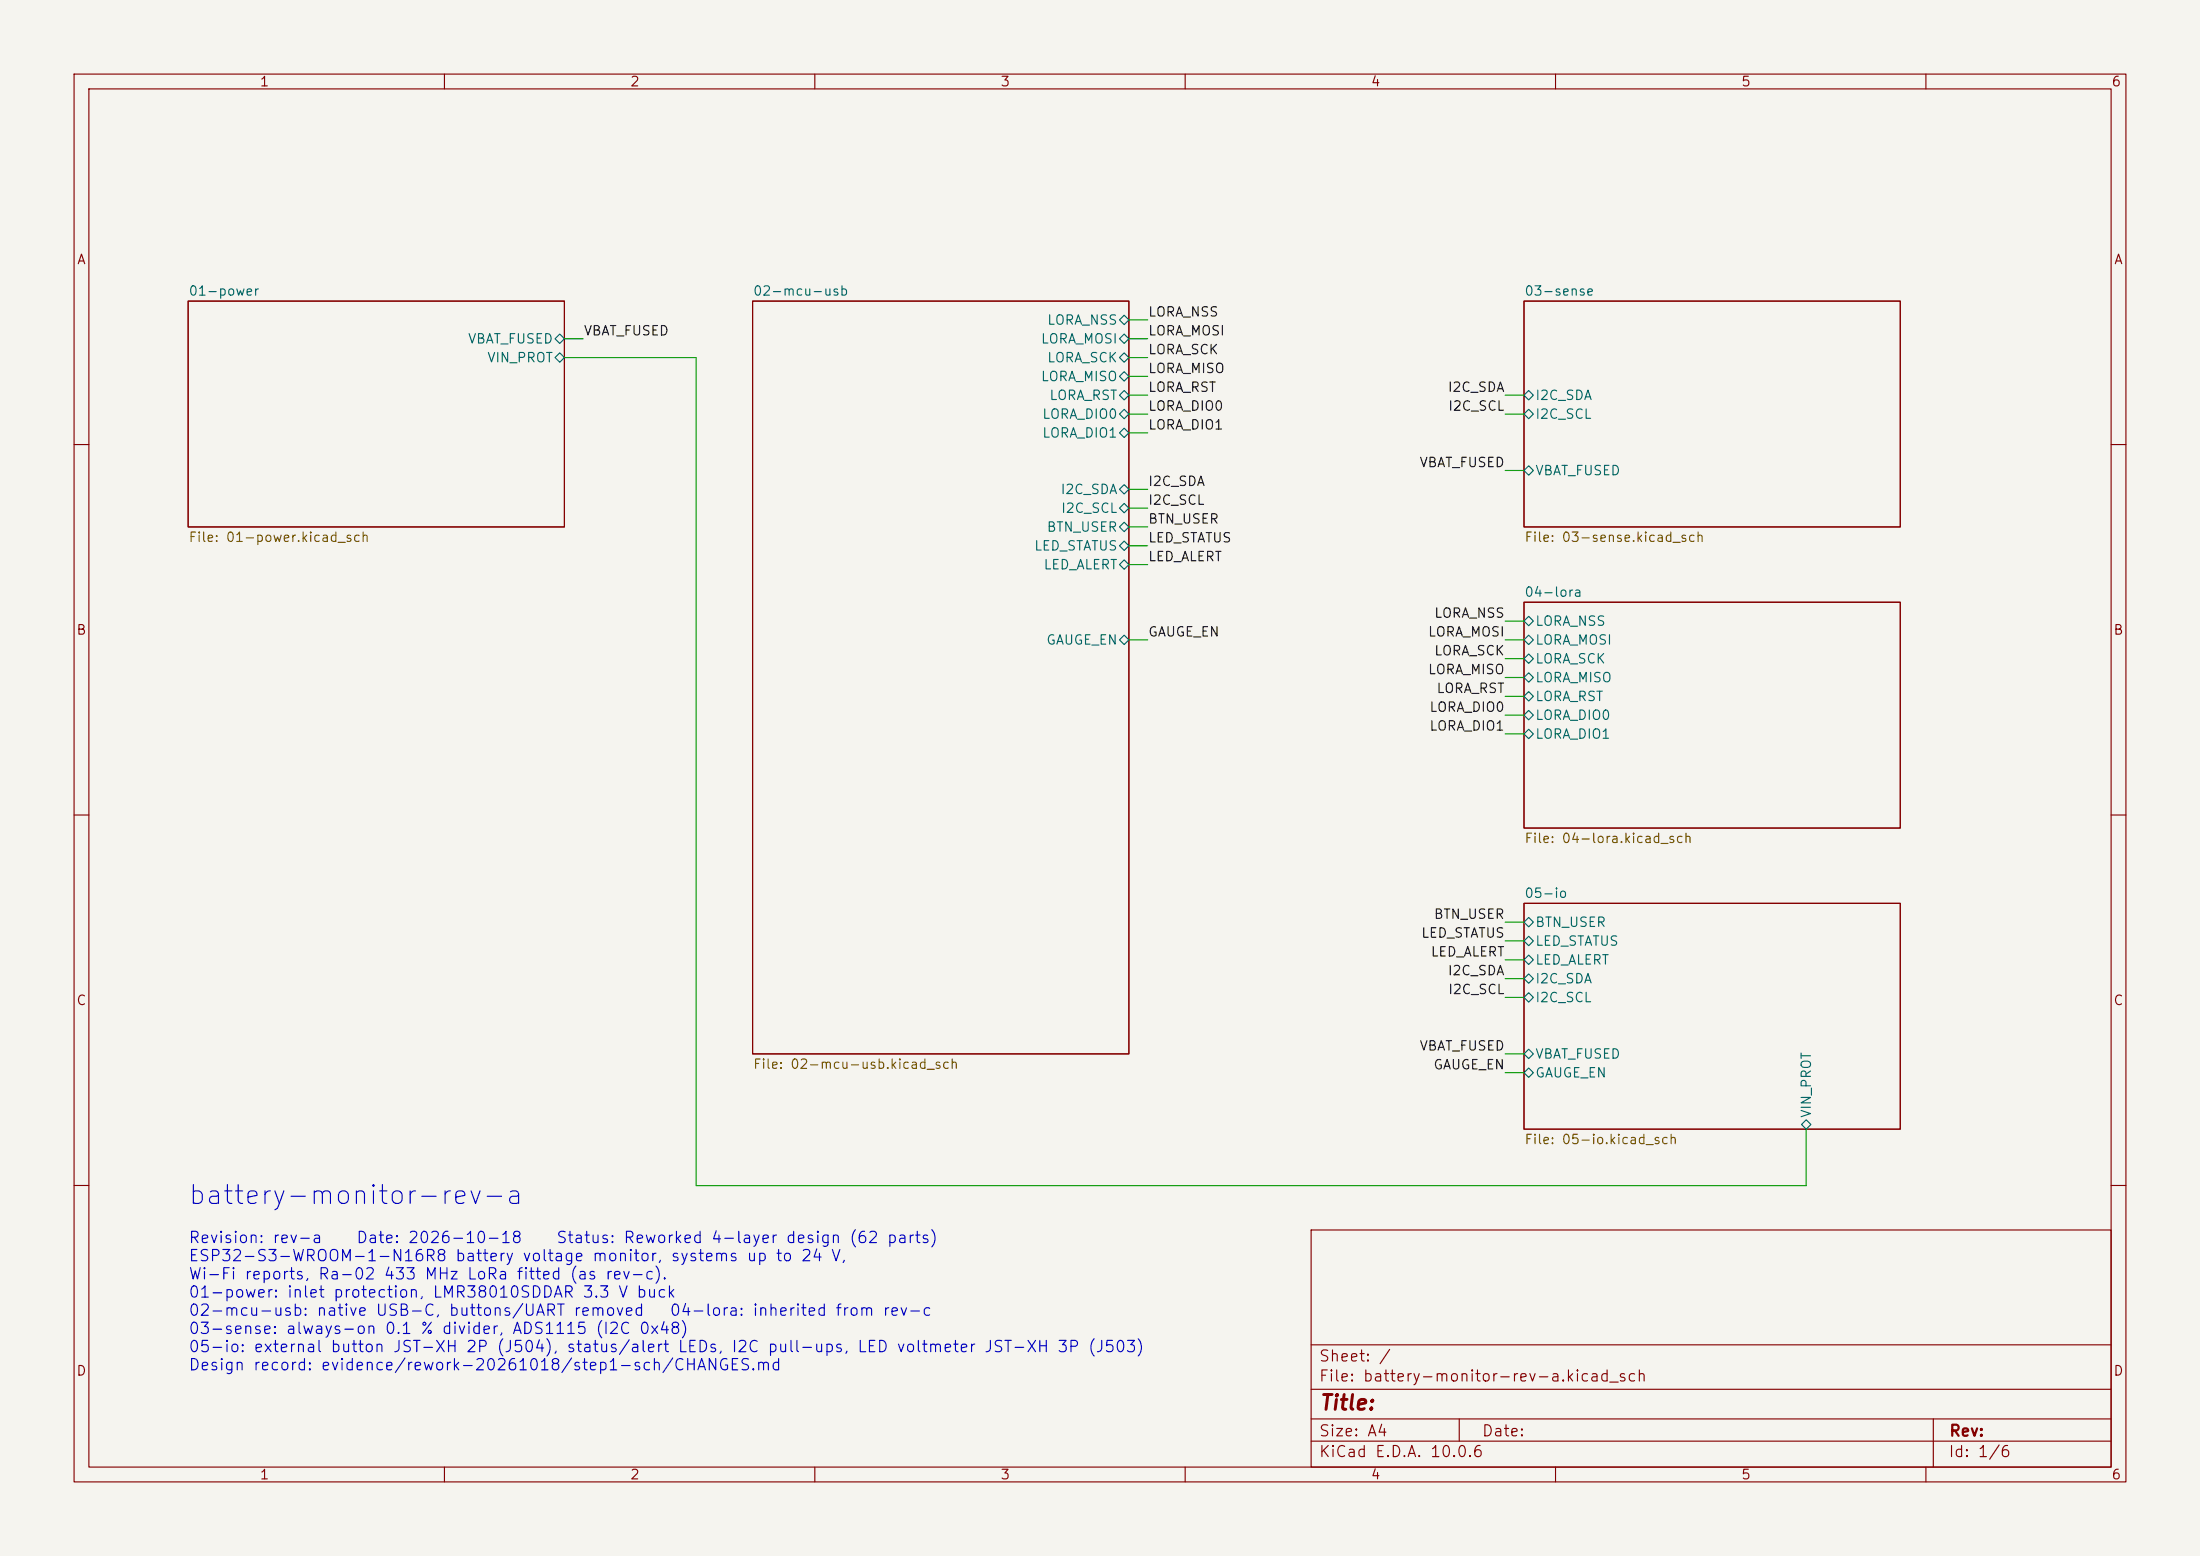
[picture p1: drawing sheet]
<svg xmlns="http://www.w3.org/2000/svg" width="297mm" height="210mm" viewBox="0 0 297 210" stroke-linecap="round" stroke-linejoin="round" font-family="sans-serif">
<path d="M0 0h297v210h-297z" fill="#f5f4ef" stroke="#f5f4ef" stroke-width=".14"/>
<g fill="none" stroke="#840000" stroke-width=".15">
<path d="M10 10h277v190h-277zM12 12h273v186h-273zM60 10v2M110 10v2M160 10v2M210 10v2M260 10v2M25.4 40.6h50.8v30.5h-50.8zM101.6 40.6h50.8v101.6h-50.8zM205.7 40.6h50.8v30.5h-50.8zM10 60h2M285 60h2"/>
<path d="M205.7 81.3h50.8v30.5h-50.8zM10 110h2M285 110h2M205.7 121.9h50.8v30.5h-50.8zM10 160h2M177 166h108v32h-108zM285 160h2M60 198v2M110 198v2M160 198v2M177 194.5h108M177 191.5h108"/>
<path d="M177 187.5h108M177 181.5h108M197 191.5v3M210 198v2M260 198v2M261 191.5v6.5"/>
</g>
<g fill="none" stroke="#006464" stroke-width=".15">
<path d="M74.9 45.7l.7-.6 .6 .6-.6 .7zM74.9 48.3l.7-.7 .6 .7-.6 .6zM151.1 45.7l.7-.6 .6 .6-.6 .7zM151.1 48.3l.7-.7 .6 .7-.6 .6zM151.1 50.8l.7-.6 .6 .6-.6 .6zM151.1 53.3l.7-.6 .6 .6-.6 .7zM151.1 55.9l.7-.7 .6 .7-.6 .6zM151.1 58.4l.7-.6 .6 .6-.6 .7zM151.8 42.5l.6 .7-.6 .6-.7-.6zM205.7 53.3l.7-.6 .6 .6-.6 .7zM205.7 55.9l.7-.7 .6 .7-.6 .6zM151.1 66l.7-.6 .6 .6-.6 .7z"/>
<path d="M151.1 68.6l.7-.7 .6 .7-.6 .6zM151.1 71.1l.7-.6 .6 .6-.6 .7zM151.1 73.7l.7-.7 .6 .7-.6 .6zM151.1 76.2l.7-.6 .6 .6-.6 .6zM206.4 62.9l.6 .6-.6 .6-.7-.6zM151.1 86.4l.7-.7 .6 .7-.6 .6zM205.7 83.8l.7-.6 .6 .6-.6 .7zM205.7 86.4l.7-.7 .6 .7-.6 .6zM205.7 88.9l.7-.6 .6 .6-.6 .6zM205.7 91.4l.7-.6 .6 .6-.6 .7zM205.7 94l.7-.7 .6 .7-.6 .6zM205.7 96.5l.7-.6 .6 .6-.6 .7z"/>
<path d="M206.4 98.4l.6 .7-.6 .6-.7-.6zM205.7 124.5l.7-.7 .6 .7-.6 .6zM205.7 127l.7-.6 .6 .6-.6 .6zM205.7 129.5l.7-.6 .6 .6-.6 .7zM205.7 134.6l.7-.6 .6 .6-.6 .7zM206.4 131.4l.6 .7-.6 .6-.7-.6zM205.7 144.8l.7-.7 .6 .7-.6 .6zM206.4 141.6l.6 .6-.6 .7-.7-.7zM243.2 151.8l.6-.7 .7 .7-.7 .6z"/>
</g>
<g fill="none" stroke="#009600" stroke-width=".15">
<path d="M76.2 45.7h2.5M76.2 48.3h17.8v111.7h149.8v-7.6M152.4 43.2h2.5M152.4 45.7h2.5M152.4 48.3h2.5M152.4 50.8h2.5M152.4 53.3h2.5M152.4 55.9h2.5M152.4 58.4h2.5M203.2 53.3h2.5M203.2 55.9h2.5M152.4 73.7h2.5"/>
<path d="M152.4 76.2h2.5M152.4 66h2.5M152.4 68.6h2.5M152.4 71.1h2.5M203.2 63.5h2.5M152.4 86.4h2.5M203.2 86.4h2.5M203.2 99.1h2.5M203.2 83.8h2.5M203.2 88.9h2.5M203.2 91.4h2.5M203.2 94h2.5"/>
<path d="M203.2 96.5h2.5M203.2 124.5h2.5M203.2 127h2.5M203.2 129.5h2.5M203.2 132.1h2.5M203.2 134.6h2.5M203.2 144.8h2.5M203.2 142.2h2.5"/>
</g>
<text font-size="2.5" fill="#0000c2" x="25.2" y="163.2">battery-monitor-rev-a</text>
<text font-size="2" fill="#840000" x="178" y="190.8">Title:</text>
<g font-size="1.5" fill="#0000c2">
<text x="25.3" y="168.2">Revision: rev-a</text>
<text x="25.3" y="170.6">ESP32-S3-WROOM-1-N16R8 battery voltage monitor, systems up to 24 V,</text>
<text x="25.3" y="173.1">Wi-Fi reports, Ra-02 433 MHz LoRa fitted (as rev-c).</text>
<text x="48" y="168.2">Date: 2026-10-18</text>
<text x="75" y="168.2">Status: Reworked 4-layer design (62 parts)</text>
<text x="25.3" y="175.5">01-power: inlet protection, LMR38010SDDAR 3.3 V buck</text>
<text x="25.3" y="178">02-mcu-usb: native USB-C, buttons/UART removed</text>
<text x="90.3" y="178">04-lora: inherited from rev-c</text>
<text x="25.3" y="180.4">03-sense: always-on 0.1 % divider, ADS1115 (I2C 0x48)</text>
<text x="25.3" y="182.9">05-io: external button JST-XH 2P (J504), status/alert LEDs, I2C pull-ups, LED voltmeter JST-XH 3P (J503)</text>
<text x="25.3" y="185.3">Design record: evidence/rework-20261018/step1-sch/CHANGES.md</text>
</g>
<g font-size="1.5" fill="#840000">
<text x="178" y="184.1">Sheet: /</text>
<text x="178" y="186.8">File: battery-monitor-rev-a.kicad_sch</text>
<text x="178" y="197">KiCad E.D.A. 10.0.6</text>
<text x="178" y="194.2">Size: A4</text>
<text x="200" y="194.2">Date:</text>
<text x="263" y="197">Id: 1/6</text>
<text x="263" y="194.2">Rev:</text>
</g>
<g font-size="1.3" fill="#840000">
<text x="35" y="12">1</text>
<text x="85" y="12">2</text>
<text x="135" y="12">3</text>
<text x="185" y="12">4</text>
<text x="235" y="12">5</text>
<text x="285" y="12">6</text>
<text x="10.3" y="36">A</text>
<text x="285.3" y="36">A</text>
<text x="10.2" y="86">B</text>
<text x="285.2" y="86">B</text>
<text x="10.2" y="136">C</text>
<text x="285.2" y="136">C</text>
<text x="10.2" y="186">D</text>
<text x="285.2" y="186">D</text>
<text x="35" y="200">1</text>
<text x="85" y="200">2</text>
<text x="135" y="200">3</text>
<text x="185" y="200">4</text>
<text x="235" y="200">5</text>
<text x="285" y="200">6</text>
</g>
<g font-size="1.3" fill="#006464">
<text x="25.4" y="40.2">01-power</text>
<text x="101.6" y="40.2">02-mcu-usb</text>
<text x="205.7" y="40.2">03-sense</text>
<text x="63.1" y="46.7">VBAT_FUSED</text>
<text x="140.4" y="46.7">LORA_MOSI</text>
<text x="141.3" y="44.1">LORA_NSS</text>
<text x="65.7" y="49.2">VIN_PROT</text>
<text x="140.4" y="51.8">LORA_MISO</text>
<text x="141.3" y="49.2">LORA_SCK</text>
<text x="140.6" y="56.8">LORA_DIO0</text>
<text x="140.6" y="59.4">LORA_DIO1</text>
<text x="141.6" y="54.3">LORA_RST</text>
<text x="207.2" y="54.3">I2C_SDA</text>
<text x="207.2" y="56.8">I2C_SCL</text>
<text x="207.2" y="64.5">VBAT_FUSED</text>
<text x="143.1" y="67">I2C_SDA</text>
<text x="143.2" y="69.5">I2C_SCL</text>
<text x="139.5" y="74.6">LED_STATUS</text>
<text x="140.8" y="77.2">LED_ALERT</text>
<text x="141.2" y="72.1">BTN_USER</text>
<text x="205.7" y="80.9">04-lora</text>
<text x="141.2" y="87.3">GAUGE_EN</text>
<text x="207.2" y="84.8">LORA_NSS</text>
<text x="207.2" y="87.3">LORA_MOSI</text>
<text x="207.2" y="89.9">LORA_SCK</text>
<text x="207.2" y="92.4">LORA_MISO</text>
<text x="207.2" y="94.9">LORA_RST</text>
<text x="207.2" y="97.5">LORA_DIO0</text>
<text x="207.2" y="100">LORA_DIO1</text>
<text x="205.7" y="121.5">05-io</text>
<text x="207.2" y="125.4">BTN_USER</text>
<text x="207.2" y="128">LED_STATUS</text>
<text x="207.2" y="130.5">LED_ALERT</text>
<text x="207.2" y="133">I2C_SDA</text>
<text x="207.2" y="135.6">I2C_SCL</text>
<text x="207.2" y="143.2">VBAT_FUSED</text>
<text x="207.2" y="145.7">GAUGE_EN</text>
<text x="244.8" y="151" transform="rotate(-90 244.8 151)">VIN_PROT</text>
</g>
<g font-size="1.3" fill="#0f0f0f">
<text x="78.7" y="45.6">VBAT_FUSED</text>
<text x="154.9" y="43.1">LORA_NSS</text>
<text x="154.9" y="45.6">LORA_MOSI</text>
<text x="154.9" y="53.2">LORA_RST</text>
<text x="154.9" y="48.1">LORA_SCK</text>
<text x="154.9" y="50.7">LORA_MISO</text>
<text x="195.4" y="53.2">I2C_SDA</text>
<text x="154.9" y="58.3">LORA_DIO1</text>
<text x="154.9" y="55.8">LORA_DIO0</text>
<text x="195.4" y="55.8">I2C_SCL</text>
<text x="154.9" y="65.9">I2C_SDA</text>
<text x="191.5" y="63.4">VBAT_FUSED</text>
<text x="154.9" y="68.5">I2C_SCL</text>
<text x="154.9" y="71">BTN_USER</text>
<text x="154.9" y="73.5">LED_STATUS</text>
<text x="154.9" y="76.1">LED_ALERT</text>
<text x="193.5" y="83.7">LORA_NSS</text>
<text x="154.9" y="86.2">GAUGE_EN</text>
<text x="192.7" y="86.2">LORA_MOSI</text>
<text x="193.5" y="88.8">LORA_SCK</text>
<text x="192.7" y="91.3">LORA_MISO</text>
<text x="193.8" y="93.9">LORA_RST</text>
<text x="192.9" y="96.4">LORA_DIO0</text>
<text x="192.9" y="98.9">LORA_DIO1</text>
<text x="193.5" y="124.3">BTN_USER</text>
<text x="191.8" y="126.9">LED_STATUS</text>
<text x="193.1" y="129.4">LED_ALERT</text>
<text x="195.4" y="132">I2C_SDA</text>
<text x="195.4" y="134.5">I2C_SCL</text>
<text x="191.5" y="142.1">VBAT_FUSED</text>
<text x="193.4" y="144.7">GAUGE_EN</text>
</g>
<g font-size="1.3" fill="#725600">
<text x="25.4" y="73.5">File: 01-power.kicad_sch</text>
<text x="205.7" y="73.5">File: 03-sense.kicad_sch</text>
<text x="205.7" y="114.1">File: 04-lora.kicad_sch</text>
<text x="101.6" y="144.6">File: 02-mcu-usb.kicad_sch</text>
<text x="205.7" y="154.7">File: 05-io.kicad_sch</text>
</g>
</svg>
